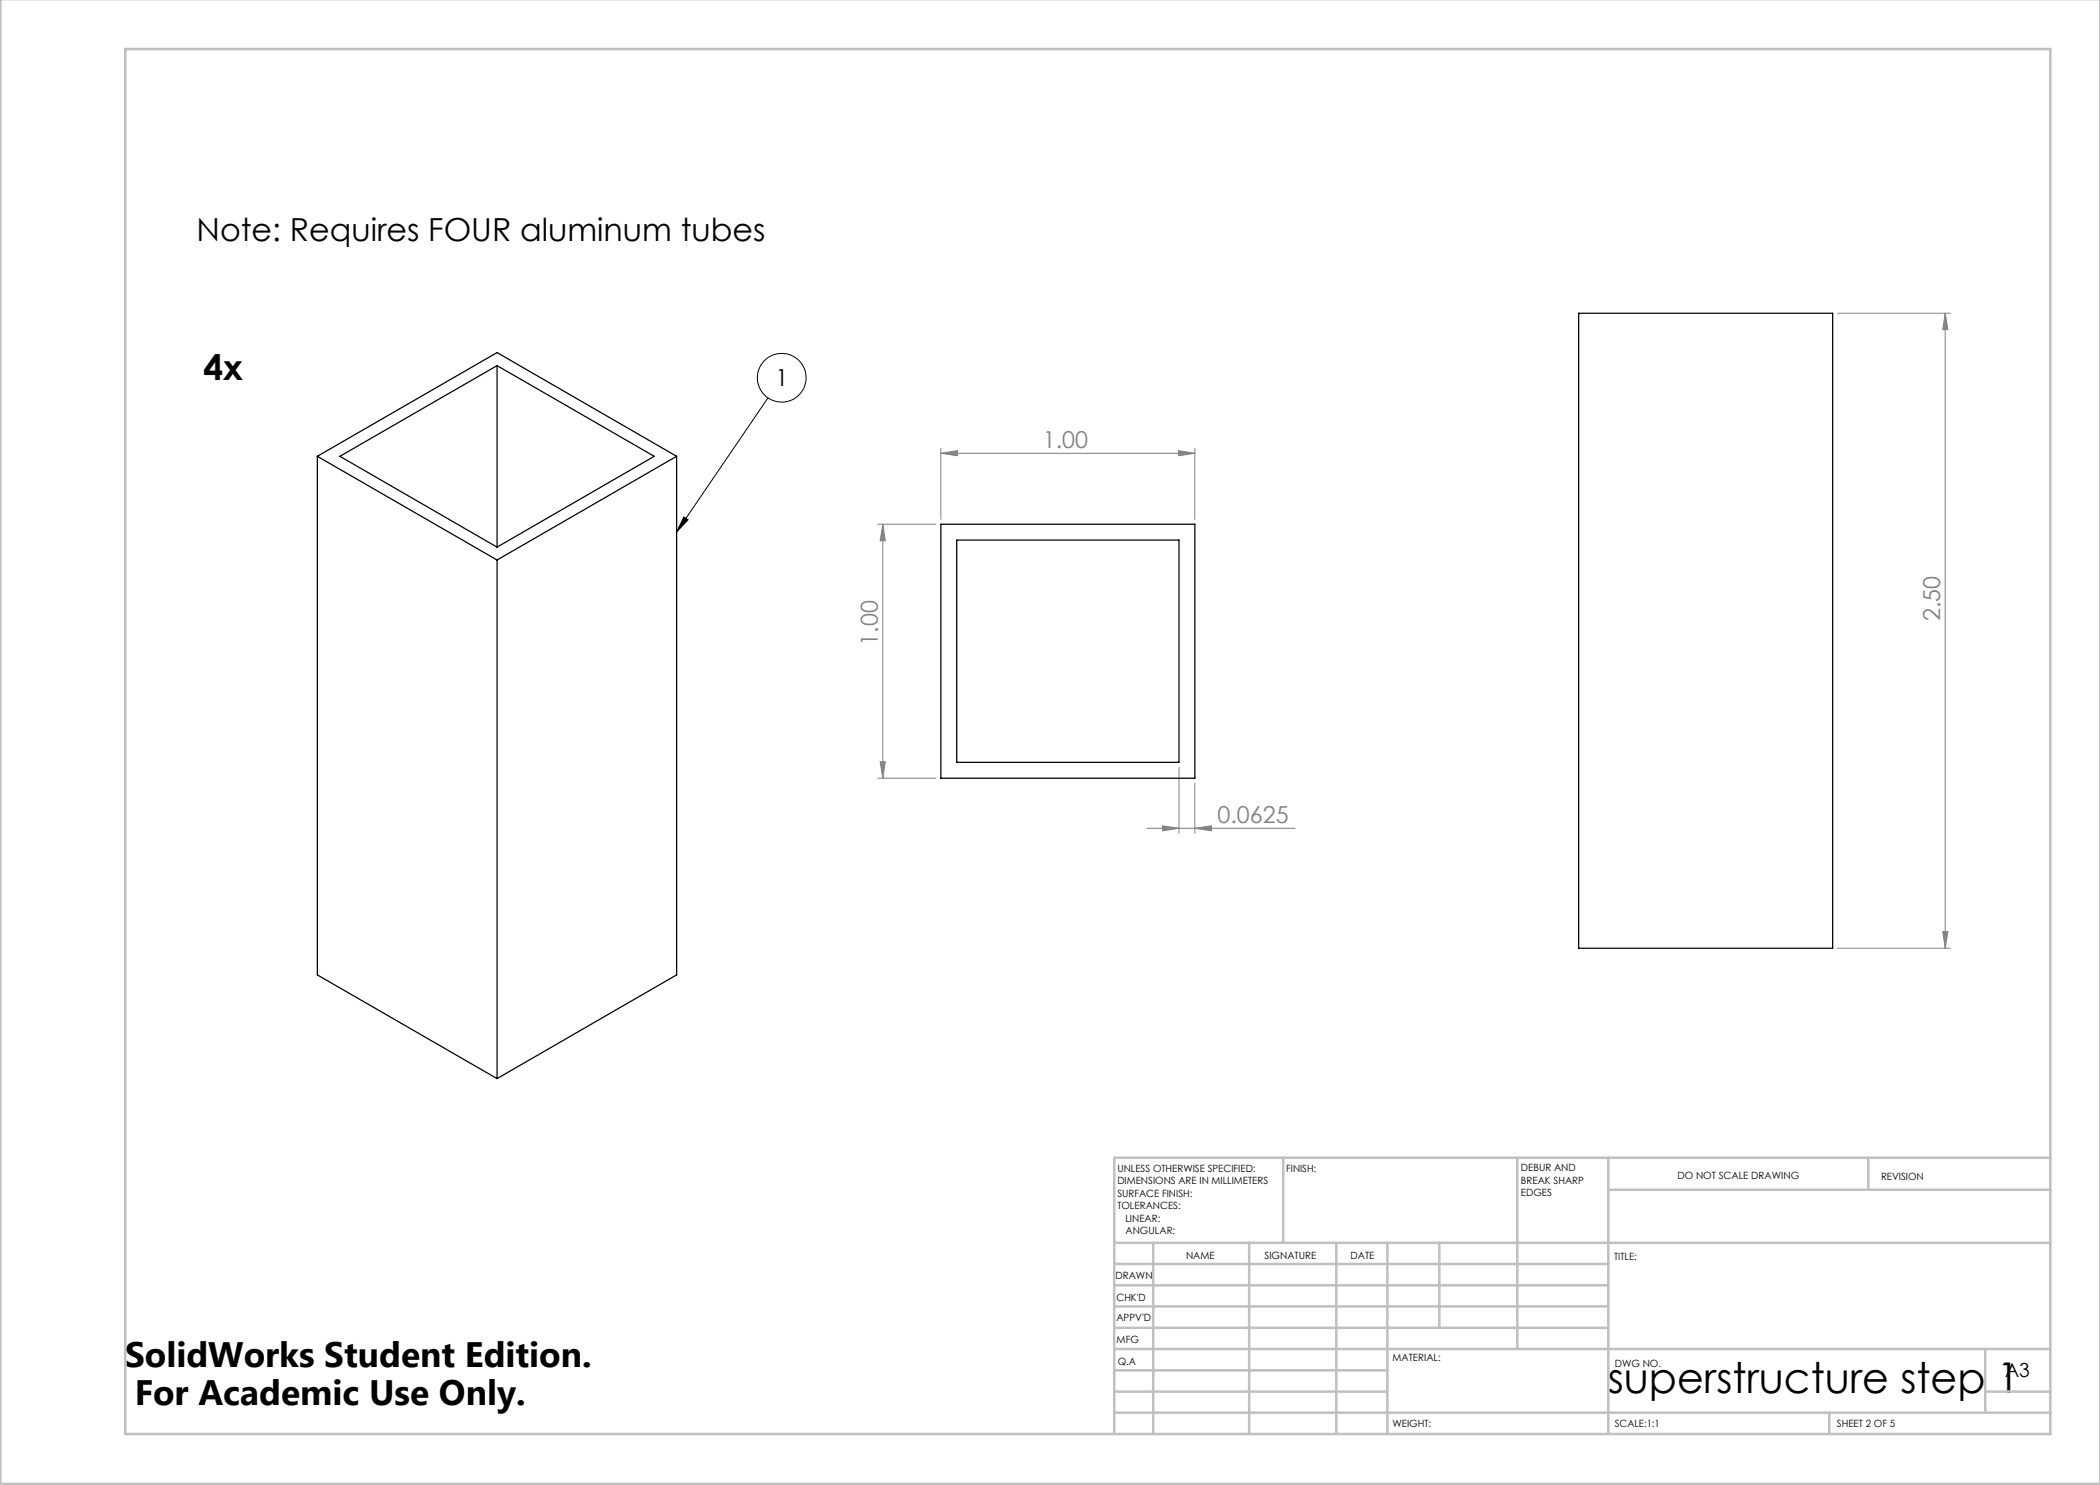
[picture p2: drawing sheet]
<svg xmlns="http://www.w3.org/2000/svg" width="420mm" height="297mm" viewBox="0 0 420 297" stroke-linecap="round" stroke-linejoin="round" font-family="sans-serif">
<g fill="none" stroke="#000" stroke-width=".2">
<path d="M153.6 79.6l-18.3 26.8M136.8 103.4l.8 .6-2.3 2.4z"/>
<circle cx="156.3" cy="75.6" r="4.9"/>
</g>
<g fill="none" stroke="#808080" stroke-width=".2">
<path d="M367.5 62.6h22.6M389 62.6l.6 3.3h-1.1zM389 62.6v127M188.2 90.7l3.3-.6v1.1zM188.2 89.7v14.2M188.2 90.7h50.8M235.7 90.1l3.3 .6-3.3 .5zM239 89.7v14.2M175.5 104.8h11.7M176.6 104.8v50.8M176.6 104.8l.5 3.4h-1.1zM175.5 155.6h11.7"/>
<path d="M176 152.4h1.1l-.5 3.2zM235.8 153.5v13.1M239 156.7v9.9M229.4 165.7h29.6M232.5 165.2l3.3 .5-3.3 .5zM239 165.7l3.3-.5v1zM367.5 189.6h22.6M388.5 186.3h1.1l-.6 3.3z"/>
</g>
<g fill="none" stroke="#c0c0c0" stroke-width=".5">
<path d="M.1 -.1v296.9h419.9M25 9.8h385.1v277h-385.1zM256.6 231.6v17M303.5 231.6v38.2M321.7 231.6v55.2M321.7 237.9h88.4M373.7 231.6v6.3M410.1 231.6h-187.3v55.2M222.8 248.6h187.3M222.8 257.1h98.9M222.8 252.8h98.9M230.6 248.6v38.2"/>
<path d="M249.8 248.6v38.2M267.3 248.6v38.2M277.5 248.6v38.2M287.9 248.6v17M222.8 265.6h98.9M222.8 261.3h98.9M222.8 278.3h54.7M222.8 274.1h54.7M222.8 269.8h187.3M397.1 278.3h13M397.1 269.8v12.7M222.8 282.5h187.3"/>
<path d="M365.9 282.5v4.3"/>
</g>
<path d="M136.8 103.4l.8 .6-2.3 2.4z" fill="#000"/>
<g fill="#808080">
<path d="M176 152.4h1.1l-.5 3.2zM176.6 104.8l.5 3.4h-1.1z"/>
<path d="M389 62.6l.6 3.3h-1.1zM388.5 186.3h1.1l-.6 3.3z"/>
<path d="M188.2 90.7l3.3-.6v1.1zM235.7 90.1l3.3 .6-3.3 .5zM232.5 165.2l3.3 .5-3.3 .5zM239 165.7l3.3-.5v1z"/>
</g>
<path d="M99.4 73.1l-31.4 18.2 31.4 18.1M99.4 73.1l31.4 18.2-31.4 18.1M99.4 73.1v36.3M315.7 62.6h50.8v127h-50.8zM63.5 91.3l35.9-20.8 35.9 20.8M63.5 91.3l35.9 20.7M63.5 91.3v103.7l35.9 20.7M135.3 91.3l-35.9 20.7M135.3 91.3v103.7l-35.9 20.7M99.4 112v103.7M188.2 104.8h50.8v50.8h-50.8zM191.3 108h44.5v44.5h-44.5z" fill="none" stroke="#000" stroke-width=".25"/>
<text font-size="8.5" x="321.6" y="278.5">superstructure step 1</text>
<g font-size="7.1">
<text x="40.7" y="76">4x</text>
<text x="25" y="273.3">SolidWorks Student Edition.</text>
<text x="26.9" y="281">For Academic Use Only.</text>
</g>
<text font-size="6.3" x="39.3" y="48.2">Note: Requires FOUR aluminum tubes</text>
<text font-size="4.7" x="155.1" y="77.2">1</text>
<g font-size="4.7" fill="#808080">
<text x="208.6" y="89.6">1.00</text>
<text x="388.1" y="124.3" transform="rotate(-90 388.1 124.3)">2.50</text>
<text x="175.6" y="129.1" transform="rotate(-90 175.6 129.1)">1.00</text>
<text x="243.5" y="164.6">0.0625</text>
</g>
<text font-size="3.9" x="401" y="275.4">A3</text>
<g font-size="2">
<text x="223.5" y="234.4">UNLESS OTHERWISE SPECIFIED:</text>
<text x="223.5" y="236.9">DIMENSIONS ARE IN MILLIMETERS</text>
<text x="223.5" y="239.4">SURFACE FINISH:</text>
<text x="257.2" y="234.4">FINISH:</text>
<text x="304.2" y="234.3">DEBUR AND</text>
<text x="304.2" y="236.8">BREAK SHARP</text>
<text x="304.2" y="239.3">EDGES</text>
<text x="335.5" y="235.8">DO NOT SCALE DRAWING</text>
<text x="376.2" y="236">REVISION</text>
<text x="223.5" y="241.9">TOLERANCES:</text>
<text x="225.1" y="244.4">LINEAR:</text>
<text x="225.1" y="246.9">ANGULAR:</text>
<text x="237.2" y="251.8">NAME</text>
<text x="252.9" y="251.7">SIGNATURE</text>
<text x="270.1" y="251.7">DATE</text>
<text x="223.1" y="255.9">DRAWN</text>
<text x="322.8" y="252">TITLE:</text>
<text x="223.3" y="260.1">CHK'D</text>
<text x="223.3" y="264.2">APPV'D</text>
<text x="223.3" y="268.6">MFG</text>
<text x="223.5" y="272.9">Q.A</text>
<text x="278.5" y="272.3">MATERIAL:</text>
<text x="323" y="273.4">DWG NO.</text>
<text x="278.5" y="285.3">WEIGHT:</text>
<text x="323" y="285.4">SCALE:1:1</text>
<text x="367.4" y="285.4">SHEET 2 OF 5</text>
</g>
</svg>
